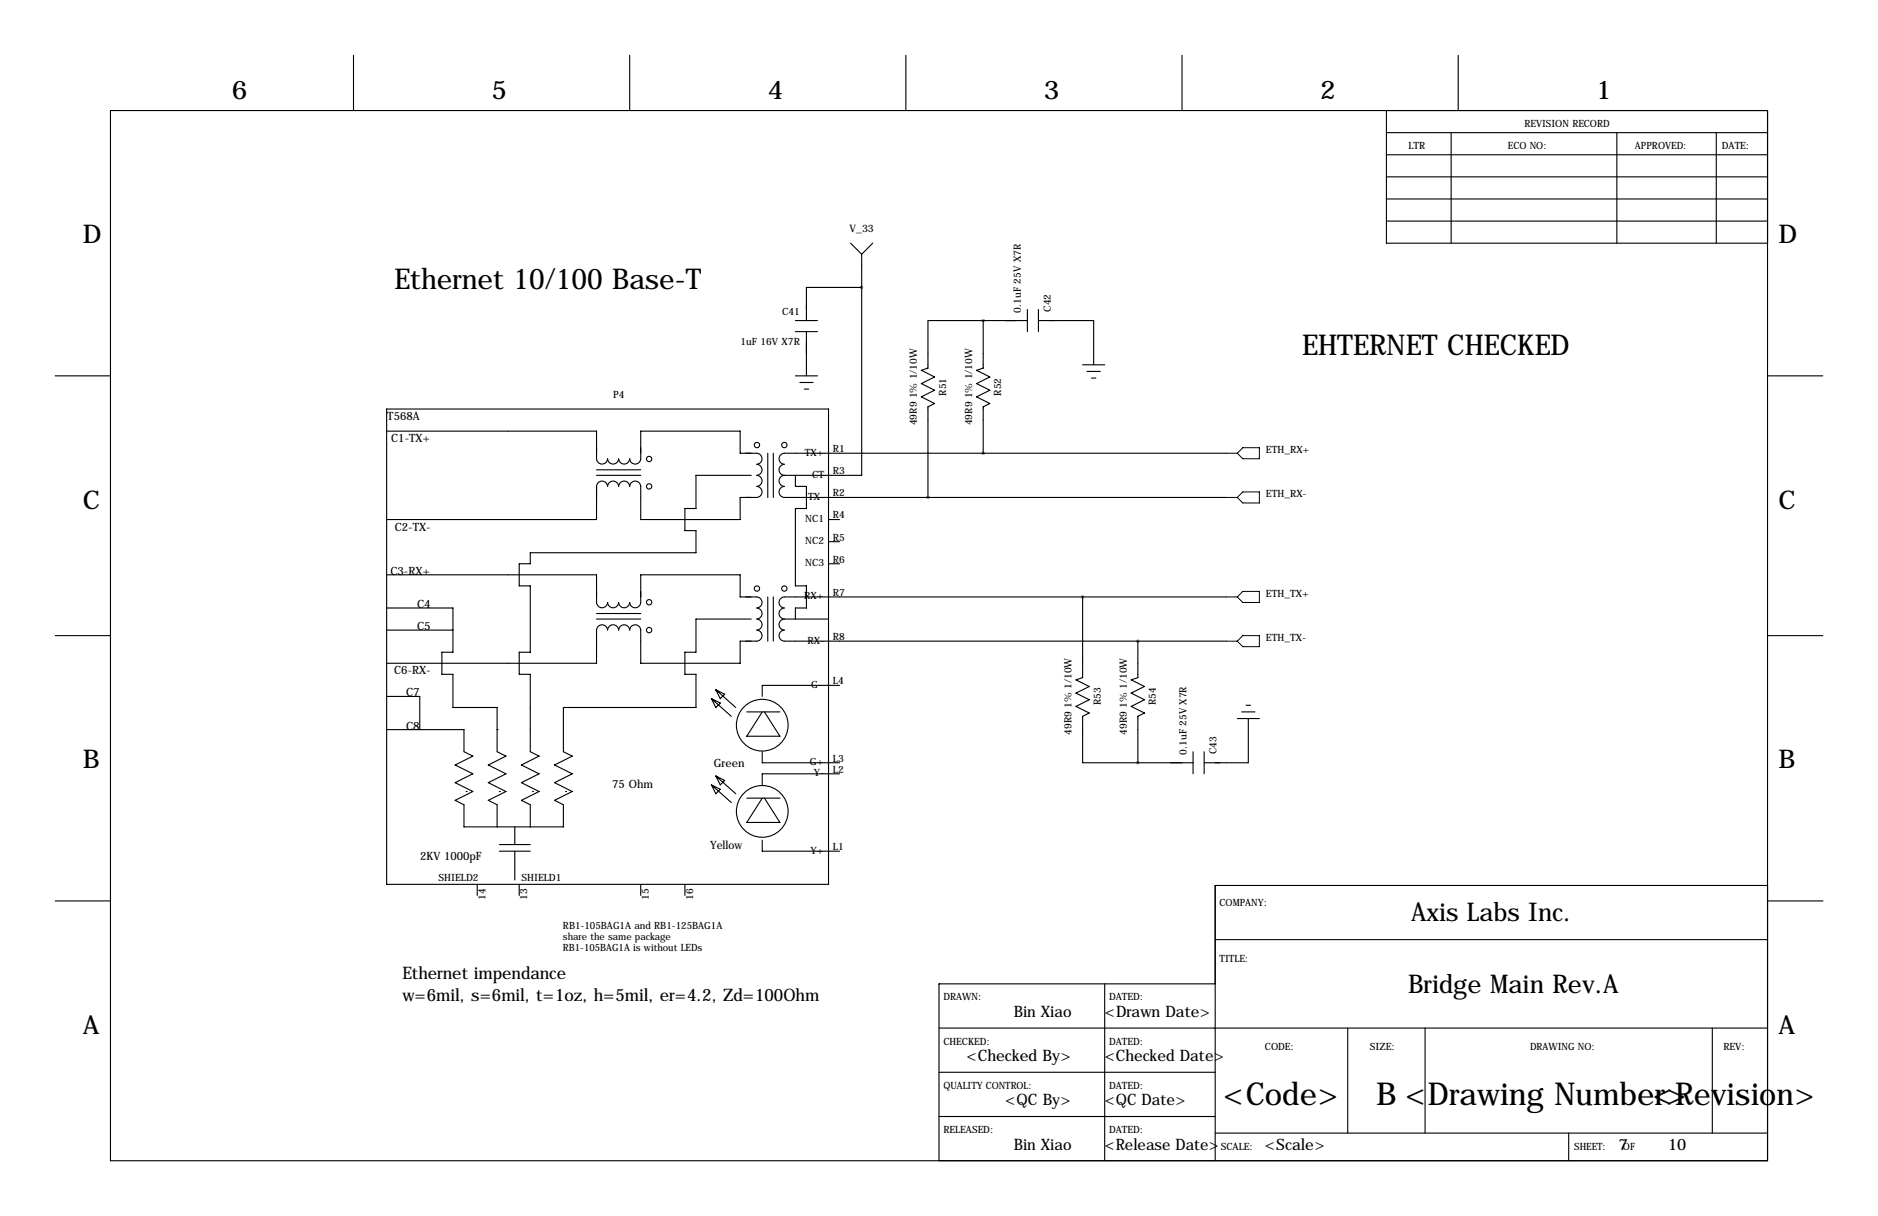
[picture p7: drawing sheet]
<svg xmlns="http://www.w3.org/2000/svg" width="432mm" height="279mm" viewBox="0 0 432 279" stroke-linecap="round" stroke-linejoin="round" font-family="sans-serif">
<g fill="none" stroke="#000" stroke-width=".25">
<path d="M81.3 12.7v12.7M144.8 12.7v12.7M208.3 12.7v12.7M271.8 12.7v12.7M335.3 12.7v12.7M25.4 25.4h381v241.3h-381zM318.8 30.5h87.6M318.8 35.6h87.6M318.8 25.4v30.5h87.6M333.7 30.5v25.4M371.8 30.5v25.4M394.6 30.5v25.4"/>
<path d="M195.6 55.9l2.5 2.5M198.1 58.4v7.6M200.7 55.9l-2.6 2.5M318.8 45.7h87.6M318.8 50.8h87.6M318.8 40.6h87.6M182.9 73.7h5.1M182.9 76.2h5.1M185.4 76.2v10.2M198.1 66h-12.7v7.7M198.1 66v43.2h-17.8M226.1 73.7h-12.7v10.9l-1.6 .5 3.1 1.5-3.1 1.5 3.1 1.6-3.1 1.5 3.1 1.5-1.5 .8v20.8"/>
<path d="M226.1 73.7v10.9l-1.6 .5 3.1 1.5-3.1 1.5 3.1 1.6-3.1 1.5 3.1 1.5-1.5 .8v10.6M226.1 73.7h10.1M236.2 71.1v5.1M238.8 73.7h12.7v10.1M238.8 71.1v5.1M12.7 86.4h12.7M88.9 99.1h48.3v6.3a1.27 1.27 0 0 0 1.2 1.2 1.27 1.27 0 0 0 1.3-1.2 1.27 1.27 0 0 0 1.3 1.2 1.27 1.27 0 0 0 1.2-1.2 1.27 1.27 0 0 0 1.3 1.2 1.27 1.27 0 0 0 1.3-1.2 1.27 1.27 0 0 0 1.3 1.2 1.27 1.27 0 0 0 1.2-1.2v-6.3h22.9v5h3.8a1.27 1.27 0 0 1 1.2 1.3 1.27 1.27 0 0 1-1.2 1.3 1.27 1.27 0 0 1 1.2 1.3 1.27 1.27 0 0 1-1.2 1.2 1.27 1.27 0 0 1 1.2 1.3 1.27 1.27 0 0 1-1.2 1.3 1.27 1.27 0 0 1 1.2 1.2 1.27 1.27 0 0 1-1.2 1.3h-3.8v5.1h-22.9v-7.6a1.27 1.27 0 0 0-1.2-1.3 1.27 1.27 0 0 0-1.3 1.2 1.27 1.27 0 0 0-1.3-1.2 1.27 1.27 0 0 0-1.3 1.2 1.27 1.27 0 0 0-1.2-1.2 1.27 1.27 0 0 0-1.3 1.2 1.27 1.27 0 0 0-1.3-1.2 1.27 1.27 0 0 0-1.2 1.2v7.7h-48.3M88.9 94h101.6v109.2h-101.6zM182.9 86.4h5.1M183.9 87.9h3M184.9 89.4h1M248.9 83.8h5.1"/>
<path d="M249.9 85.3h3.1M251 86.9h1M406.4 86.4h12.7M137.2 107.9h10.1M137.2 109.2h10.1M172.7 109.2h-12.7v7.6h-2.5v5.1h2.5v5.1h-38.1v2.5h-2.5v5.1h2.5v15.3h-2.5v5h2.5v17.8l2.1 1-4.1 2.1 4.1 2-4.1 2 4.1 2.1-4.1 2 2 1v5.1M176.5 104.1v10.2M177.8 104.1v10.2M180.3 109.2a1.27 1.27 0 0 0-1.2 1.3 1.27 1.27 0 0 0 1.2 1.3 1.27 1.27 0 0 0-1.2 1.2 1.27 1.27 0 0 0 1.2 1.3h101.6M182.9 109.2v2.6h2.5v5h-2.5v17.8h2.5v5.1h-2.5v2.5M190.5 119.4h2.5M281.9 104.1h-101.6a1.27 1.27 0 0 0-1.2 1.3 1.27 1.27 0 0 0 1.2 1.3 1.27 1.27 0 0 0-1.2 1.2 1.27 1.27 0 0 0 1.2 1.3"/>
<path d="M88.9 132.1h48.3v6.3a1.27 1.27 0 0 0 1.2 1.2 1.27 1.27 0 0 0 1.3-1.2M88.9 139.7h15.2v10.2h-2.5v5h2.5v7.7h10.2v10.1l2 1-4 2.1 4 2-4 2 4 2.1-4 2 2 1v5.1M139.7 138.4a1.27 1.27 0 0 0 1.3 1.2 1.27 1.27 0 0 0 1.2-1.2M142.2 138.4a1.27 1.27 0 0 0 1.3 1.2 1.27 1.27 0 0 0 1.3-1.2M144.8 138.4a1.27 1.27 0 0 0 1.2 1.2 1.27 1.27 0 0 0 1.3-1.2M147.3 138.4v-6.3h22.9v5.1h3.8a1.27 1.27 0 0 1 1.2 1.2 1.27 1.27 0 0 1-1.2 1.3 1.27 1.27 0 0 1 1.2 1.3 1.27 1.27 0 0 1-1.2 1.2 1.27 1.27 0 0 1 1.2 1.3 1.27 1.27 0 0 1-1.2 1.3 1.27 1.27 0 0 1 1.2 1.2 1.27 1.27 0 0 1-1.2 1.3h-3.8v5.1h-22.9v-7.6a1.27 1.27 0 0 0-1.2-1.2 1.27 1.27 0 0 0-1.3 1.2M176.5 137.2v10.1M177.8 137.2v10.1M190.5 129.5h2.5M190.5 124.5h2.5M248.9 137.2v18.5l-1.5 .5 3 1.5-3 1.6 3 1.5-3 1.5 3 1.5-1.5 .8v10.7h12.7M281.9 137.2h-101.6a1.27 1.27 0 0 0-1.2 1.2 1.27 1.27 0 0 0 1.2 1.3 1.27 1.27 0 0 0-1.2 1.3 1.27 1.27 0 0 0 1.2 1.2"/>
<path d="M12.7 146h12.7M88.9 144.8h15.2M137.2 144.8v7.6h-48.3M137.2 142.2h10.1M137.2 141h10.1M137.2 144.8a1.27 1.27 0 0 1 1.2-1.2 1.27 1.27 0 0 1 1.3 1.2M139.7 144.8a1.27 1.27 0 0 1 1.3-1.2 1.27 1.27 0 0 1 1.2 1.2M142.2 144.8a1.27 1.27 0 0 1 1.3-1.2 1.27 1.27 0 0 1 1.3 1.2M164.6 158.5l4.6 4.1M164.6 158.5l2 1-1 1zM172.7 142.2h-12.7v7.7h-2.5v5h2.5v7.7h-30.5v10.1l2.1 1-4.1 2.1 4.1 2-4.1 2 4.1 2.1-4.1 2 2 1v5.1h-22.8v-5.1l-2.1-1 4.1-2-4.1-2.1 4.1-2-4.1-2 4.1-2.1-2-1v-5.1h-17.8M180.3 142.2a1.27 1.27 0 0 0-1.2 1.3 1.27 1.27 0 0 0 1.2 1.3 1.27 1.27 0 0 0-1.2 1.2 1.27 1.27 0 0 0 1.2 1.3h101.6"/>
<path d="M180.3 142.2h10.2M193 157.5h-17.7v2.5M261.6 147.3v8.4l-1.5 .5 3 1.5-3 1.6 3 1.5-3 1.5 3 1.5-1.5 .8v10.7M406.4 146h12.7M88.9 160h7.6v7.6M114.3 167.6h.1M163.6 160.5l4.5 4.1M163.6 160.5l2 1-1 1.1zM164.6 178.3l4.6 4.1M164.6 178.3l2 1-1 1zM171.7 163.6h7.6M175.3 163.6l-3.6 5.6h7.6l-3.5-5.6"/>
<path d="M175.3 172.7v2.6h17.7M193 177.8h-17.7v2.5M261.6 175.3h12.7M274.3 172.7v5.1M276.9 172.7v5.1M284.5 165.1h5.1M285.5 163.6h3M286.5 162.1h1M287 165.1v10.2h-10.1M107.2 181.9h.1M114.8 181.9h.1M114.8 194.1h7.1"/>
<path d="M114.8 195.6h7.1M118.4 190v4.1M118.4 195.6v6.6M122.4 181.9h.1M130 181.9h.1M163.6 180.3l4.5 4.1M163.6 180.3l2 1.1-1 1zM171.7 183.4h7.6M175.3 193v2.6h17.7M175.3 183.4l-3.6 5.6h7.6l-3.5-5.6M12.7 207h12.7M109.7 203.2v2.5"/>
<path d="M119.4 203.2v2.5M147.3 203.2v2.5M157.5 203.2v2.5M279.4 215.9h127M406.4 203.5h-127v63.2M406.5 207h12.7M215.9 236.2h190.5M254 226.1v40.6M279.4 226.1h-63.5v40.6M309.9 236.2v24.1M327.7 236.2v24.1M393.7 236.2v24.1"/>
<path d="M215.9 246.4h63.5M215.9 256.5h63.5M279.4 260.3h127M360.7 260.3v6.4"/>
<circle cx="149.3" cy="111.8" r=".61"/>
<circle cx="149.3" cy="105.5" r=".61"/>
<circle cx="174" cy="102.3" r=".61"/>
<circle cx="180.3" cy="102.3" r=".61"/>
<circle cx="149.3" cy="138.4" r=".61"/>
<circle cx="174" cy="135.2" r=".61"/>
<circle cx="180.3" cy="135.2" r=".61"/>
<circle cx="149.3" cy="144.8" r=".61"/>
<circle cx="175.3" cy="166.6" r="5.9"/>
<circle cx="175.3" cy="186.4" r="5.9"/>
</g>
<path d="M281.9 104.1h2.6M281.9 114.3h2.6M285.8 102.9h3.8v2.5h-3.8l-1.3-1.3zM285.8 113h3.8v2.6h-3.8l-1.3-1.3zM281.9 137.2h2.6M284.5 137.2l1.3-1.3h3.8v2.5h-3.8zM281.9 147.3h2.6M285.8 146h3.8v2.6h-3.8l-1.3-1.3z" fill="none" stroke="#000" stroke-width=".23"/>
<path d="M226 73.7a.05 .05 0 0 0 .1 0 .05 .05 0 0 0-.1 0zM226 104.1a.05 .05 0 0 0 .1 0 .05 .05 0 0 0-.1 0zM213.3 114.3a.05 .05 0 0 0 .1 0 .05 .05 0 0 0-.1 0z" fill="#000" stroke="#000" stroke-width=".63"/>
<g font-size="7.3">
<text x="281.2" y="254">&lt;Code&gt;</text>
<text x="316.4" y="254">B &lt;Drawing Number&gt;</text>
<text x="380" y="254">&lt;Revision&gt;</text>
</g>
<g font-size="6.6">
<text x="90.7" y="66.3">Ethernet 10/100 Base-T</text>
<text x="299.4" y="81.6">EHTERNET CHECKED</text>
</g>
<g font-size="5.9">
<text x="53.3" y="22.9">6</text>
<text x="113" y="22.9">5</text>
<text x="176.5" y="22.9">4</text>
<text x="240" y="22.9">3</text>
<text x="303.5" y="22.9">2</text>
<text x="367" y="22.9">1</text>
<text x="19" y="55.9">D</text>
<text x="408.9" y="55.9">D</text>
<text x="19" y="116.8">C</text>
<text x="408.9" y="116.8">C</text>
<text x="19" y="176.5">B</text>
<text x="408.9" y="176.5">B</text>
<text x="324.5" y="211.6">Axis Labs Inc.</text>
<text x="323.7" y="228.1">Bridge Main Rev.A</text>
<text x="19" y="237.5">A</text>
<text x="408.9" y="237.5">A</text>
</g>
<g font-size="4">
<text x="92.5" y="225">Ethernet impendance</text>
<text x="92.5" y="230.1">w=6mil, s=6mil, t=1oz, h=5mil, er=4.2, Zd=100Ohm</text>
</g>
<g font-size="3.6">
<text x="233.1" y="233.7">Bin Xiao</text>
<text x="254" y="233.7">&lt;Drawn Date&gt;</text>
<text x="222.2" y="243.8">&lt;Checked By&gt;</text>
<text x="254" y="243.8">&lt;Checked Date&gt;</text>
<text x="231.1" y="254">&lt;QC By&gt;</text>
<text x="254" y="254">&lt;QC Date&gt;</text>
<text x="233.1" y="264.2">Bin Xiao</text>
<text x="254" y="264.2">&lt;Release Date&gt;</text>
<text x="290.8" y="264.2">&lt;Scale&gt;</text>
<text x="372.1" y="264.2">7</text>
<text x="383.5" y="264.2">10</text>
</g>
<g font-size="2.6">
<text x="89.1" y="96.5">T568A</text>
<text x="90" y="101.6">C1-TX+</text>
<text x="90.8" y="121.9">C2-TX-</text>
<text x="89.8" y="132.1">C3-RX+</text>
<text x="95.9" y="139.7">C4</text>
<text x="95.9" y="144.8">C5</text>
<text x="90.6" y="154.9">C6-RX-</text>
<text x="93.4" y="160">C7</text>
<text x="93.4" y="167.6">C8</text>
<text x="164.1" y="176.3">Green</text>
<text x="140.8" y="181.1">75 Ohm</text>
<text x="96.6" y="197.6">2KV 1000pF</text>
<text x="163.3" y="195.1">Yellow</text>
</g>
<text font-size="2.4" x="195.4" y="53.3">V_33</text>
<g font-size="2.3">
<text x="350.5" y="29.2">REVISION RECORD</text>
<text x="323.8" y="34.3">LTR</text>
<text x="346.7" y="34.3">ECO NO:</text>
<text x="375.9" y="34.3">APPROVED:</text>
<text x="395.9" y="34.3">DATE:</text>
<text x="234.7" y="71.9" transform="rotate(-90 234.7 71.9)">0.1uF 25V X7R</text>
<text x="241.6" y="71.6" transform="rotate(-90 241.6 71.6)">C42</text>
<text x="179.8" y="72.4">C41</text>
<text x="170.2" y="79.3">1uF 16V X7R</text>
<text x="140.9" y="91.4">P4</text>
<text x="217.5" y="90.9" transform="rotate(-90 217.5 90.9)">R51</text>
<text x="230.2" y="90.9" transform="rotate(-90 230.2 90.9)">R52</text>
<text x="210.8" y="97.7" transform="rotate(-90 210.8 97.7)">49R9 1% 1/10W</text>
<text x="223.5" y="97.7" transform="rotate(-90 223.5 97.7)">49R9 1% 1/10W</text>
<text x="185" y="104.7">TX+</text>
<text x="191.5" y="103.9">R1</text>
<text x="291.1" y="104.1">ETH_RX+</text>
<text x="186.7" y="109.8">CT</text>
<text x="191.5" y="109">R3</text>
<text x="185.2" y="119.9">NC1</text>
<text x="185.8" y="114.9">TX-</text>
<text x="191.5" y="114">R2</text>
<text x="191.5" y="119.1">R4</text>
<text x="291.1" y="114.3">ETH_RX-</text>
<text x="185.2" y="125">NC2</text>
<text x="191.5" y="124.2">R5</text>
<text x="185.2" y="130.1">NC3</text>
<text x="191.5" y="129.3">R6</text>
<text x="184.9" y="137.7">RX+</text>
<text x="191.5" y="136.9">R7</text>
<text x="291.1" y="137.2">ETH_TX+</text>
<text x="185.7" y="147.9">RX-</text>
<text x="191.5" y="147.1">R8</text>
<text x="291.1" y="147.3">ETH_TX-</text>
<text x="186.5" y="158">G-</text>
<text x="191.5" y="157.2">L4</text>
<text x="253.1" y="162.1" transform="rotate(-90 253.1 162.1)">R53</text>
<text x="265.8" y="162.1" transform="rotate(-90 265.8 162.1)">R54</text>
<text x="246.4" y="168.8" transform="rotate(-90 246.4 168.8)">49R9 1% 1/10W</text>
<text x="259.1" y="168.8" transform="rotate(-90 259.1 168.8)">49R9 1% 1/10W</text>
<text x="272.8" y="173.5" transform="rotate(-90 272.8 173.5)">0.1uF 25V X7R</text>
<text x="279.7" y="173.2" transform="rotate(-90 279.7 173.2)">C43</text>
<text x="186.2" y="175.8">G+</text>
<text x="187.1" y="178.4">Y-</text>
<text x="191.5" y="175">L3</text>
<text x="191.5" y="177.5">L2</text>
<text x="186.3" y="196.1">Y+</text>
<text x="191.5" y="195.3">L1</text>
<text x="100.8" y="202.5">SHIELD2</text>
<text x="119.9" y="202.5">SHIELD1</text>
<text x="111.6" y="206.8" transform="rotate(-90 111.6 206.8)">14</text>
<text x="121.2" y="206.8" transform="rotate(-90 121.2 206.8)">13</text>
<text x="149.2" y="206.8" transform="rotate(-90 149.2 206.8)">15</text>
<text x="159.3" y="206.8" transform="rotate(-90 159.3 206.8)">16</text>
<text x="280.4" y="208.3">COMPANY:</text>
<text x="129.4" y="213.5">RB1-105BAG1A and RB1-125BAG1A</text>
<text x="129.4" y="216">share the same package</text>
<text x="129.4" y="218.5">RB1-105BAG1A is without LEDs</text>
<text x="280.4" y="221">TITLE:</text>
<text x="216.9" y="229.9">DRAWN:</text>
<text x="255" y="229.9">DATED:</text>
<text x="216.9" y="240">CHECKED:</text>
<text x="255" y="240">DATED:</text>
<text x="290.8" y="241.3">CODE:</text>
<text x="315" y="241.3">SIZE:</text>
<text x="351.8" y="241.3">DRAWING NO:</text>
<text x="396.2" y="241.3">REV:</text>
<text x="216.9" y="250.2">QUALITY CONTROL:</text>
<text x="255" y="250.2">DATED:</text>
<text x="216.9" y="260.3">RELEASED:</text>
<text x="255" y="260.3">DATED:</text>
<text x="280.7" y="264.2">SCALE:</text>
<text x="361.9" y="264.2">SHEET:</text>
<text x="373.2" y="264.2">OF</text>
</g>
</svg>
